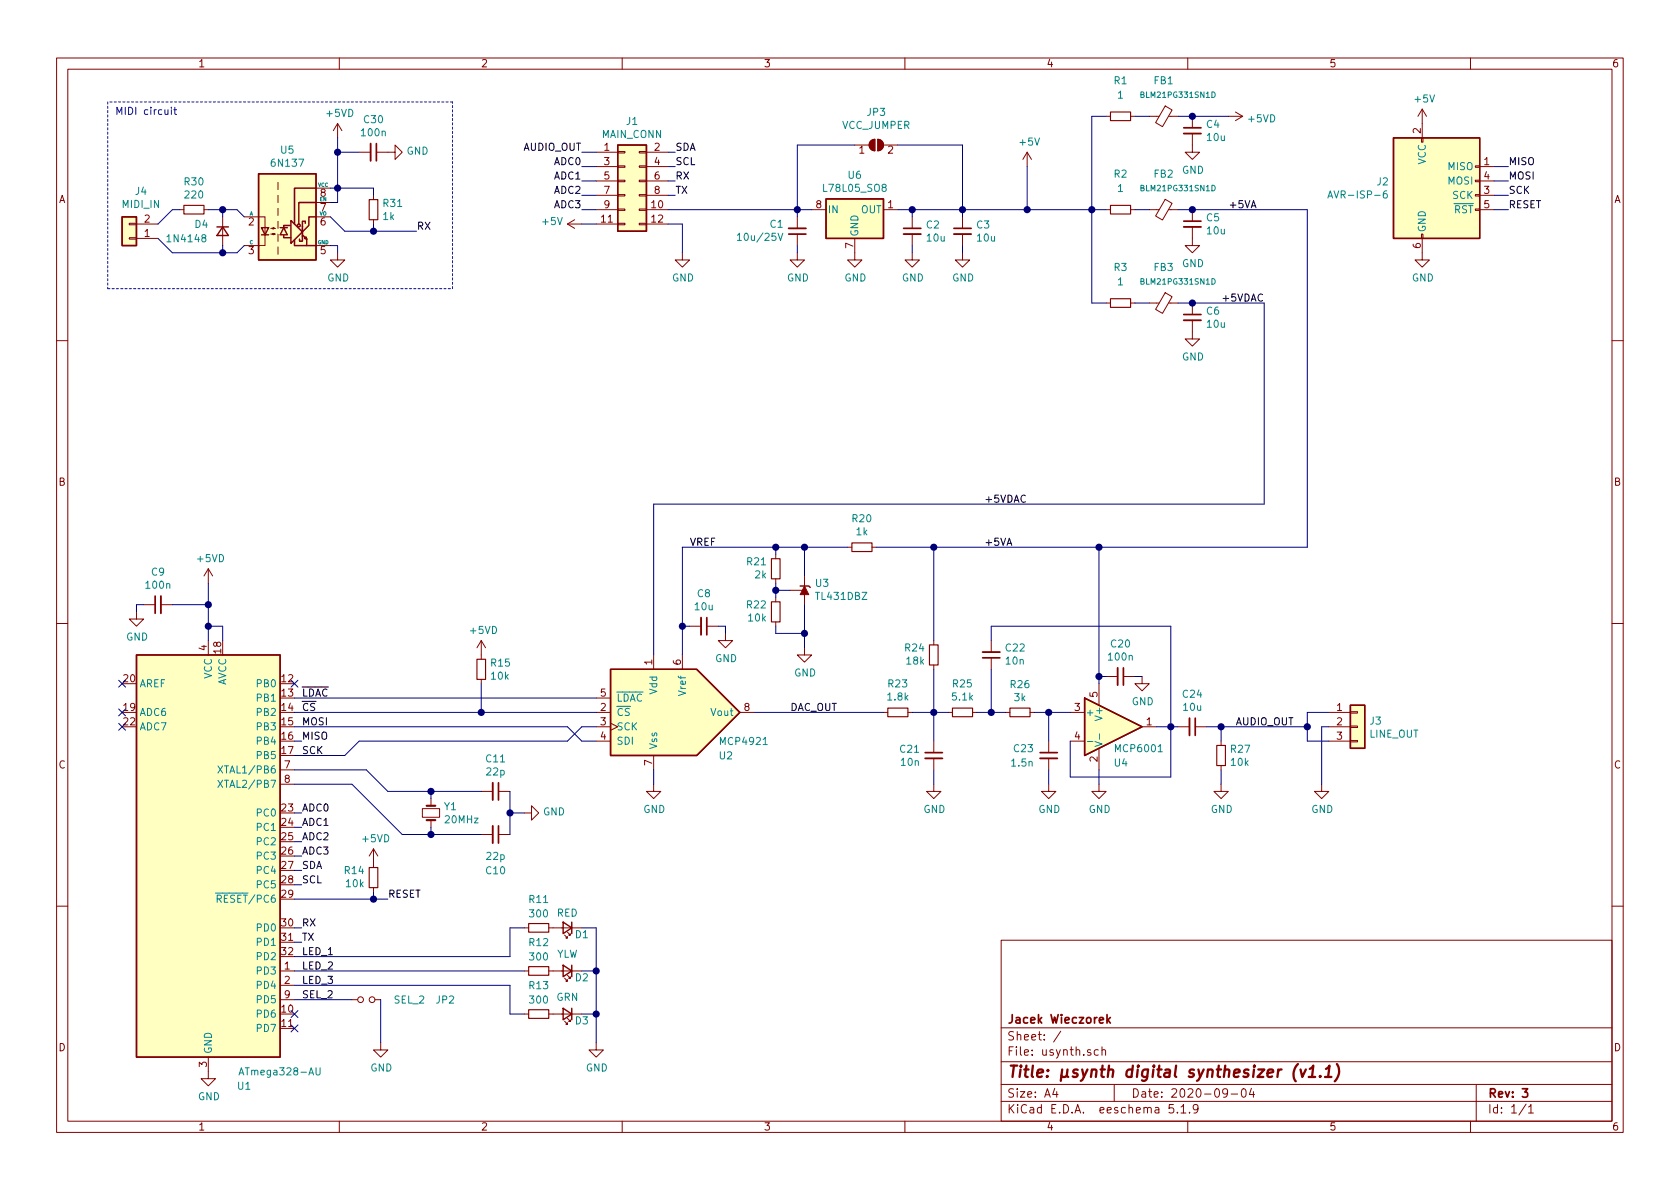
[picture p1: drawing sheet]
EESchema Schematic File Version 4
EELAYER 30 0
EELAYER END
$Descr A4 11693 8268
encoding utf-8
Sheet 1 1
Title "µsynth digital synthesizer (v1.1)"
Date "2020-09-04"
Rev "3"
Comp "Jacek Wieczorek"
Comment1 ""
Comment2 ""
Comment3 ""
Comment4 ""
$EndDescr
$Comp
L Device:Crystal_Small Y1
U 1 1
P 3000 5650
F 0 "Y1" V 2954 5738 50  0000 L CNN
F 1 "20MHz" V 3045 5738 50  0000 L CNN
F 2 "Crystal:Crystal_HC49-4H_Vertical" H 3000 5650 50  0001 C CNN
F 3 "~" H 3000 5650 50  0001 C CNN
	1    3000 5650
	0    1    1    0   
$EndComp
$Comp
L Device:C_Small C11
U 1 1
P 3450 5500
F 0 "C11" V 3221 5500 50  0000 C CNN
F 1 "22p" V 3312 5500 50  0000 C CNN
F 2 "Capacitor_SMD:C_0805_2012Metric" H 3450 5500 50  0001 C CNN
F 3 "~" H 3450 5500 50  0001 C CNN
	1    3450 5500
	0    1    1    0   
$EndComp
$Comp
L Device:C_Small C10
U 1 1
P 3450 5800
F 0 "C10" V 3700 5800 50  0000 C CNN
F 1 "22p" V 3600 5800 50  0000 C CNN
F 2 "Capacitor_SMD:C_0805_2012Metric" H 3450 5800 50  0001 C CNN
F 3 "~" H 3450 5800 50  0001 C CNN
	1    3450 5800
	0    1    1    0   
$EndComp
Wire Wire Line
	3550 5800 3550 5650
Wire Wire Line
	3350 5800 3000 5800
Wire Wire Line
	3000 5800 3000 5750
Wire Wire Line
	3350 5500 3000 5500
Wire Wire Line
	3000 5500 3000 5550
Connection ~ 3000 5500
Connection ~ 3000 5800
Wire Wire Line
	3650 5650 3550 5650
Connection ~ 3550 5650
Wire Wire Line
	3550 5650 3550 5500
Text Label 2100 5050 0    50   ~ 0
MOSI
Text Label 2100 5150 0    50   ~ 0
MISO
Wire Wire Line
	2050 5250 2400 5250
Text Label 2100 5250 0    50   ~ 0
SCK
Wire Wire Line
	2100 5150 2050 5150
Wire Wire Line
	2400 5250 2500 5150
$Comp
L Device:R_Small R15
U 1 1
P 3350 4650
F 0 "R15" H 3409 4696 50  0000 L CNN
F 1 "10k" H 3409 4605 50  0000 L CNN
F 2 "Resistor_SMD:R_0805_2012Metric" H 3350 4650 50  0001 C CNN
F 3 "~" H 3350 4650 50  0001 C CNN
	1    3350 4650
	1    0    0    -1  
$EndComp
Wire Wire Line
	3350 4750 3350 4950
Wire Wire Line
	6250 1450 6350 1450
Wire Wire Line
	6350 1450 6350 1500
Wire Wire Line
	6350 1700 6350 1750
$Comp
L power:GND #PWR0101
U 1 1
P 5950 1750
F 0 "#PWR0101" H 5950 1500 50  0001 C CNN
F 1 "GND" H 5955 1577 50  0000 C CNN
F 2 "" H 5950 1750 50  0001 C CNN
F 3 "" H 5950 1750 50  0001 C CNN
	1    5950 1750
	1    0    0    -1  
$EndComp
$Comp
L power:GND #PWR0102
U 1 1
P 6350 1750
F 0 "#PWR0102" H 6350 1500 50  0001 C CNN
F 1 "GND" H 6355 1577 50  0000 C CNN
F 2 "" H 6350 1750 50  0001 C CNN
F 3 "" H 6350 1750 50  0001 C CNN
	1    6350 1750
	1    0    0    -1  
$EndComp
$Comp
L Device:C_Small C3
U 1 1
P 6700 1600
F 0 "C3" H 6792 1646 50  0000 L CNN
F 1 "10u" H 6792 1555 50  0000 L CNN
F 2 "Capacitor_SMD:C_0805_2012Metric" H 6700 1600 50  0001 C CNN
F 3 "~" H 6700 1600 50  0001 C CNN
	1    6700 1600
	1    0    0    -1  
$EndComp
Wire Wire Line
	6700 1500 6700 1450
Wire Wire Line
	6700 1450 6350 1450
Connection ~ 6350 1450
$Comp
L power:GND #PWR0103
U 1 1
P 6700 1750
F 0 "#PWR0103" H 6700 1500 50  0001 C CNN
F 1 "GND" H 6705 1577 50  0000 C CNN
F 2 "" H 6700 1750 50  0001 C CNN
F 3 "" H 6700 1750 50  0001 C CNN
	1    6700 1750
	1    0    0    -1  
$EndComp
Wire Wire Line
	6700 1750 6700 1700
$Comp
L Device:C_Small C1
U 1 1
P 5550 1600
F 0 "C1" H 5458 1554 50  0000 R CNN
F 1 "10u/25V" H 5458 1645 50  0000 R CNN
F 2 "Capacitor_SMD:C_1206_3216Metric" H 5550 1600 50  0001 C CNN
F 3 "~" H 5550 1600 50  0001 C CNN
	1    5550 1600
	1    0    0    1   
$EndComp
$Comp
L power:GND #PWR0104
U 1 1
P 5550 1750
F 0 "#PWR0104" H 5550 1500 50  0001 C CNN
F 1 "GND" H 5555 1577 50  0000 C CNN
F 2 "" H 5550 1750 50  0001 C CNN
F 3 "" H 5550 1750 50  0001 C CNN
	1    5550 1750
	1    0    0    -1  
$EndComp
Wire Wire Line
	5550 1750 5550 1700
Wire Wire Line
	5650 1450 5550 1450
Wire Wire Line
	5550 1450 5550 1500
Connection ~ 6700 1450
$Comp
L Connector:AVR-ISP-6 J2
U 1 1
P 10000 1350
F 0 "J2" H 9671 1446 50  0000 R CNN
F 1 "AVR-ISP-6" H 9671 1355 50  0000 R CNN
F 2 "Connector_PinHeader_2.54mm:PinHeader_2x03_P2.54mm_Vertical" V 9750 1400 50  0001 C CNN
F 3 " ~" H 8725 800 50  0001 C CNN
	1    10000 1350
	1    0    0    -1  
$EndComp
$Comp
L power:GND #PWR0105
U 1 1
P 9900 1750
F 0 "#PWR0105" H 9900 1500 50  0001 C CNN
F 1 "GND" H 9905 1577 50  0000 C CNN
F 2 "" H 9900 1750 50  0001 C CNN
F 3 "" H 9900 1750 50  0001 C CNN
	1    9900 1750
	1    0    0    -1  
$EndComp
$Comp
L power:+5V #PWR0106
U 1 1
P 9900 850
F 0 "#PWR0106" H 9900 700 50  0001 C CNN
F 1 "+5V" H 9915 1023 50  0000 C CNN
F 2 "" H 9900 850 50  0001 C CNN
F 3 "" H 9900 850 50  0001 C CNN
	1    9900 850 
	1    0    0    -1  
$EndComp
Text Label 10500 1150 0    50   ~ 0
MISO
Wire Wire Line
	10500 1150 10400 1150
Text Label 10500 1250 0    50   ~ 0
MOSI
Wire Wire Line
	10500 1250 10400 1250
Text Label 10500 1350 0    50   ~ 0
SCK
Wire Wire Line
	10500 1350 10400 1350
Text Label 10500 1450 0    50   ~ 0
RESET
Wire Wire Line
	10500 1450 10400 1450
$Comp
L Device:Jumper_NO_Small JP2
U 1 1
P 2550 6950
F 0 "JP2" H 3100 6950 50  0000 C CNN
F 1 "SEL_2" H 2850 6950 50  0000 C CNN
F 2 "Connector_PinHeader_2.54mm:PinHeader_1x02_P2.54mm_Vertical" H 2550 6950 50  0001 C CNN
F 3 "~" H 2550 6950 50  0001 C CNN
	1    2550 6950
	1    0    0    -1  
$EndComp
$Comp
L power:GND #PWR0107
U 1 1
P 2650 7250
F 0 "#PWR0107" H 2650 7000 50  0001 C CNN
F 1 "GND" H 2655 7077 50  0000 C CNN
F 2 "" H 2650 7250 50  0001 C CNN
F 3 "" H 2650 7250 50  0001 C CNN
	1    2650 7250
	1    0    0    -1  
$EndComp
Wire Wire Line
	2450 6950 2050 6950
Text Label 2100 6450 0    50   ~ 0
RX
Wire Wire Line
	2100 6450 2050 6450
Text Label 2100 6550 0    50   ~ 0
TX
Wire Wire Line
	2100 6550 2050 6550
NoConn ~ 850  4950
NoConn ~ 850  5050
$Comp
L power:GND #PWR0108
U 1 1
P 4750 1750
F 0 "#PWR0108" H 4750 1500 50  0001 C CNN
F 1 "GND" H 4755 1577 50  0000 C CNN
F 2 "" H 4750 1750 50  0001 C CNN
F 3 "" H 4750 1750 50  0001 C CNN
	1    4750 1750
	1    0    0    -1  
$EndComp
Wire Wire Line
	4750 1750 4750 1550
Text Label 2100 5650 0    50   ~ 0
ADC0
Text Label 2100 5750 0    50   ~ 0
ADC1
Text Label 2100 5850 0    50   ~ 0
ADC2
Text Label 2100 5950 0    50   ~ 0
ADC3
Wire Wire Line
	2100 6050 2050 6050
Wire Wire Line
	2050 5950 2100 5950
Wire Wire Line
	2100 5850 2050 5850
Wire Wire Line
	2050 5750 2100 5750
Wire Wire Line
	2100 5650 2050 5650
Text Label 2100 6050 0    50   ~ 0
SDA
Text Label 2100 6150 0    50   ~ 0
SCL
Wire Wire Line
	2050 6150 2100 6150
Text Label 4700 1050 0    50   ~ 0
SDA
Wire Wire Line
	4700 1150 4650 1150
Text Label 4700 1150 0    50   ~ 0
SCL
Wire Wire Line
	4700 1050 4650 1050
$Comp
L power:GND #PWR0109
U 1 1
P 1450 7450
F 0 "#PWR0109" H 1450 7200 50  0001 C CNN
F 1 "GND" H 1455 7277 50  0000 C CNN
F 2 "" H 1450 7450 50  0001 C CNN
F 3 "" H 1450 7450 50  0001 C CNN
	1    1450 7450
	1    0    0    -1  
$EndComp
Text Label 4050 1050 2    50   ~ 0
AUDIO_OUT
$Comp
L Device:R_Small R12
U 1 1
P 3750 6750
F 0 "R12" V 3550 6750 50  0000 C CNN
F 1 "300" V 3650 6750 50  0000 C CNN
F 2 "Resistor_SMD:R_0805_2012Metric" H 3750 6750 50  0001 C CNN
F 3 "~" H 3750 6750 50  0001 C CNN
	1    3750 6750
	0    1    1    0   
$EndComp
$Comp
L Device:R_Small R13
U 1 1
P 3750 7050
F 0 "R13" V 3550 7050 50  0000 C CNN
F 1 "300" V 3650 7050 50  0000 C CNN
F 2 "Resistor_SMD:R_0805_2012Metric" H 3750 7050 50  0001 C CNN
F 3 "~" H 3750 7050 50  0001 C CNN
	1    3750 7050
	0    1    1    0   
$EndComp
Wire Wire Line
	1650 1750 1700 1700
Wire Wire Line
	1550 1750 1200 1750
Connection ~ 1550 1750
Wire Wire Line
	1550 1700 1550 1750
Wire Wire Line
	1550 1450 1650 1450
Wire Wire Line
	1550 1500 1550 1450
Wire Wire Line
	1100 1550 1200 1450
Wire Wire Line
	1200 1750 1100 1650
Wire Wire Line
	1650 1750 1550 1750
Wire Wire Line
	1700 1500 1650 1450
$Comp
L Connector_Generic:Conn_01x02 J4
U 1 1
P 900 1650
F 0 "J4" H 818 1325 50  0000 C CNN
F 1 "MIDI_IN" H 818 1416 50  0000 C CNN
F 2 "Connector_PinHeader_2.54mm:PinHeader_1x02_P2.54mm_Vertical" H 900 1650 50  0001 C CNN
F 3 "~" H 900 1650 50  0001 C CNN
	1    900  1650
	-1   0    0    1   
$EndComp
Connection ~ 2600 1600
Wire Wire Line
	2900 1600 2600 1600
Connection ~ 2350 1050
Wire Wire Line
	2350 1050 2350 1300
Wire Wire Line
	2350 1050 2350 950 
Wire Wire Line
	2500 1050 2350 1050
Text Label 2900 1600 0    50   ~ 0
RX
Wire Wire Line
	2600 1550 2600 1600
Wire Wire Line
	2600 1350 2600 1300
Wire Wire Line
	2400 1600 2600 1600
Wire Wire Line
	2300 1500 2400 1600
$Comp
L power:GND #PWR0110
U 1 1
P 2700 1050
F 0 "#PWR0110" H 2700 800 50  0001 C CNN
F 1 "GND" V 2705 922 50  0000 R CNN
F 2 "" H 2700 1050 50  0001 C CNN
F 3 "" H 2700 1050 50  0001 C CNN
	1    2700 1050
	0    -1   -1   0   
$EndComp
Wire Wire Line
	2600 1300 2350 1300
Connection ~ 2350 1300
Wire Wire Line
	2300 1400 2350 1400
$Comp
L Device:R_Small R31
U 1 1
P 2600 1450
F 0 "R31" H 2659 1496 50  0000 L CNN
F 1 "1k" H 2659 1405 50  0000 L CNN
F 2 "Resistor_SMD:R_0805_2012Metric" H 2600 1450 50  0001 C CNN
F 3 "~" H 2600 1450 50  0001 C CNN
	1    2600 1450
	1    0    0    -1  
$EndComp
Wire Wire Line
	2350 1300 2300 1300
Wire Wire Line
	2350 1700 2300 1700
Wire Wire Line
	2350 1750 2350 1700
$Comp
L power:GND #PWR0111
U 1 1
P 2350 1750
F 0 "#PWR0111" H 2350 1500 50  0001 C CNN
F 1 "GND" H 2355 1577 50  0000 C CNN
F 2 "" H 2350 1750 50  0001 C CNN
F 3 "" H 2350 1750 50  0001 C CNN
	1    2350 1750
	1    0    0    -1  
$EndComp
$Comp
L Device:D_Small D4
U 1 1
P 1550 1600
F 0 "D4" V 1500 1400 50  0000 L CNN
F 1 "1N4148" V 1600 1200 50  0000 L CNN
F 2 "Diode_SMD:D_SOD-323_HandSoldering" V 1550 1600 50  0001 C CNN
F 3 "~" V 1550 1600 50  0001 C CNN
	1    1550 1600
	0    1    1    0   
$EndComp
$Comp
L Isolator:6N137 U5
U 1 1
P 2000 1500
F 0 "U5" H 2000 1967 50  0000 C CNN
F 1 "6N137" H 2000 1876 50  0000 C CNN
F 2 "Package_DIP:DIP-8_W7.62mm" H 2000 1000 50  0001 C CNN
F 3 "https://docs.broadcom.com/docs/AV02-0940EN" H 1150 2050 50  0001 C CNN
	1    2000 1500
	1    0    0    -1  
$EndComp
Wire Notes Line
	750  2000 3150 2000
Wire Notes Line
	3150 2000 3150 700 
Wire Notes Line
	3150 700  750  700 
Wire Notes Line
	750  700  750  2000
Text Notes 800  800  0    50   ~ 0
MIDI circuit
$Comp
L power:GND #PWR0112
U 1 1
P 3650 5650
F 0 "#PWR0112" H 3650 5400 50  0001 C CNN
F 1 "GND" V 3655 5522 50  0000 R CNN
F 2 "" H 3650 5650 50  0001 C CNN
F 3 "" H 3650 5650 50  0001 C CNN
	1    3650 5650
	0    -1   -1   0   
$EndComp
Text Label 4700 1250 0    50   ~ 0
RX
Text Label 4700 1350 0    50   ~ 0
TX
Wire Wire Line
	4700 1350 4650 1350
Wire Wire Line
	4650 1250 4700 1250
NoConn ~ 2050 4750
Text Label 4050 1150 2    50   ~ 0
ADC0
Text Label 4050 1250 2    50   ~ 0
ADC1
Text Label 4050 1350 2    50   ~ 0
ADC2
Text Label 4050 1450 2    50   ~ 0
ADC3
Connection ~ 5550 1450
Text Label 2700 6250 0    50   ~ 0
RESET
$Comp
L Device:R_Small R14
U 1 1
P 2600 6100
F 0 "R14" H 2541 6054 50  0000 R CNN
F 1 "10k" H 2541 6145 50  0000 R CNN
F 2 "Resistor_SMD:R_0805_2012Metric" H 2600 6100 50  0001 C CNN
F 3 "~" H 2600 6100 50  0001 C CNN
	1    2600 6100
	1    0    0    1   
$EndComp
Wire Wire Line
	2600 6250 2600 6200
$Comp
L Jumper:SolderJumper_2_Open JP3
U 1 1
P 6100 1000
F 0 "JP3" H 6100 775 50  0000 C CNN
F 1 "VCC_JUMPER" H 6100 866 50  0000 C CNN
F 2 "Jumper:SolderJumper-2_P1.3mm_Open_RoundedPad1.0x1.5mm" H 6100 1000 50  0001 C CNN
F 3 "~" H 6100 1000 50  0001 C CNN
	1    6100 1000
	1    0    0    1   
$EndComp
Wire Wire Line
	5950 1000 5550 1000
Wire Wire Line
	5550 1000 5550 1450
Wire Wire Line
	6250 1000 6700 1000
Wire Wire Line
	6700 1000 6700 1450
Wire Wire Line
	4050 1450 4150 1450
$Comp
L Device:C_Small C2
U 1 1
P 6350 1600
F 0 "C2" H 6442 1646 50  0000 L CNN
F 1 "10u" H 6442 1555 50  0000 L CNN
F 2 "Capacitor_SMD:C_0805_2012Metric" H 6350 1600 50  0001 C CNN
F 3 "~" H 6350 1600 50  0001 C CNN
	1    6350 1600
	1    0    0    -1  
$EndComp
$Comp
L Regulator_Linear:L78L05_SO8 U6
U 1 1
P 5950 1450
F 0 "U6" H 5950 1692 50  0000 C CNN
F 1 "L78L05_SO8" H 5950 1601 50  0000 C CNN
F 2 "Package_SO:SOIC-8_3.9x4.9mm_P1.27mm" H 6050 1650 50  0001 C CIN
F 3 "http://www.st.com/content/ccc/resource/technical/document/datasheet/15/55/e5/aa/23/5b/43/fd/CD00000446.pdf/files/CD00000446.pdf/jcr:content/translations/en.CD00000446.pdf" H 6150 1450 50  0001 C CNN
	1    5950 1450
	1    0    0    -1  
$EndComp
$Comp
L Device:LED_Small D1
U 1 1
P 3950 6450
F 0 "D1" H 3850 6500 50  0000 C CNN
F 1 "RED" H 3950 6350 50  0000 C CNN
F 2 "LED_SMD:LED_0805_2012Metric" V 3950 6450 50  0001 C CNN
F 3 "~" V 3950 6450 50  0001 C CNN
	1    3950 6450
	-1   0    0    1   
$EndComp
$Comp
L Device:LED_Small D2
U 1 1
P 3950 6750
F 0 "D2" H 3850 6800 50  0000 C CNN
F 1 "YLW" H 3950 6636 50  0000 C CNN
F 2 "LED_SMD:LED_0805_2012Metric" V 3950 6750 50  0001 C CNN
F 3 "~" V 3950 6750 50  0001 C CNN
	1    3950 6750
	-1   0    0    1   
$EndComp
$Comp
L Device:LED_Small D3
U 1 1
P 3950 7050
F 0 "D3" H 3850 7100 50  0000 C CNN
F 1 "GRN" H 3950 6936 50  0000 C CNN
F 2 "LED_SMD:LED_0805_2012Metric" V 3950 7050 50  0001 C CNN
F 3 "~" V 3950 7050 50  0001 C CNN
	1    3950 7050
	-1   0    0    1   
$EndComp
Wire Wire Line
	4150 6750 4050 6750
Wire Wire Line
	4150 6450 4050 6450
Text Label 2100 6650 0    50   ~ 0
LED_1
Text Label 2100 6750 0    50   ~ 0
LED_2
Text Label 2100 6850 0    50   ~ 0
LED_3
NoConn ~ 850  4750
Text Label 2100 6950 0    50   ~ 0
SEL_2
Wire Wire Line
	2350 1400 2350 1300
$Comp
L Device:R_Small R30
U 1 1
P 1350 1450
F 0 "R30" V 1154 1450 50  0000 C CNN
F 1 "220" V 1245 1450 50  0000 C CNN
F 2 "Resistor_SMD:R_0805_2012Metric" H 1350 1450 50  0001 C CNN
F 3 "~" H 1350 1450 50  0001 C CNN
	1    1350 1450
	0    1    1    0   
$EndComp
Wire Wire Line
	1250 1450 1200 1450
Wire Wire Line
	1450 1450 1550 1450
Connection ~ 1550 1450
$Comp
L Device:C_Small C9
U 1 1
P 1100 4200
F 0 "C9" V 871 4200 50  0000 C CNN
F 1 "100n" V 962 4200 50  0000 C CNN
F 2 "Capacitor_SMD:C_0805_2012Metric" H 1100 4200 50  0001 C CNN
F 3 "~" H 1100 4200 50  0001 C CNN
	1    1100 4200
	0    -1   1    0   
$EndComp
$Comp
L power:GND #PWR0113
U 1 1
P 950 4250
F 0 "#PWR0113" H 950 4000 50  0001 C CNN
F 1 "GND" H 955 4077 50  0000 C CNN
F 2 "" H 950 4250 50  0001 C CNN
F 3 "" H 950 4250 50  0001 C CNN
	1    950  4250
	1    0    0    -1  
$EndComp
Wire Wire Line
	1550 4450 1550 4350
Wire Wire Line
	1550 4350 1450 4350
Connection ~ 1450 4350
Wire Wire Line
	1450 4350 1450 4450
Wire Wire Line
	1450 4050 1450 4200
Wire Wire Line
	2050 6250 2600 6250
Connection ~ 2600 6250
Wire Wire Line
	2600 6250 2700 6250
$Comp
L Connector_Generic:Conn_02x06_Odd_Even J1
U 1 1
P 4350 1250
F 0 "J1" H 4400 1667 50  0000 C CNN
F 1 "MAIN_CONN" H 4400 1576 50  0000 C CNN
F 2 "Connector_PinHeader_2.54mm:PinHeader_2x06_P2.54mm_Vertical" H 4350 1250 50  0001 C CNN
F 3 "~" H 4350 1250 50  0001 C CNN
	1    4350 1250
	1    0    0    -1  
$EndComp
Wire Wire Line
	4050 1050 4150 1050
Wire Wire Line
	4150 1350 4050 1350
Wire Wire Line
	4150 1250 4050 1250
Wire Wire Line
	4050 1150 4150 1150
Wire Wire Line
	4050 1550 4150 1550
Wire Wire Line
	4750 1550 4650 1550
$Comp
L power:+5V #PWR0114
U 1 1
P 4050 1550
F 0 "#PWR0114" H 4050 1400 50  0001 C CNN
F 1 "+5V" V 4065 1678 50  0000 L CNN
F 2 "" H 4050 1550 50  0001 C CNN
F 3 "" H 4050 1550 50  0001 C CNN
	1    4050 1550
	0    -1   -1   0   
$EndComp
Wire Wire Line
	4650 1450 5550 1450
Wire Wire Line
	2050 6750 3650 6750
Wire Wire Line
	3550 7050 3550 6850
Wire Wire Line
	3550 7050 3650 7050
Wire Wire Line
	3550 6650 3550 6450
Wire Wire Line
	3550 6450 3650 6450
Wire Wire Line
	2050 6650 3550 6650
Wire Wire Line
	2050 6850 3550 6850
Wire Wire Line
	4050 7050 4150 7050
Wire Wire Line
	4150 7050 4150 6750
Connection ~ 4150 6750
Wire Wire Line
	4150 6750 4150 6450
$Comp
L power:GND #PWR0115
U 1 1
P 4150 7250
F 0 "#PWR0115" H 4150 7000 50  0001 C CNN
F 1 "GND" H 4155 7077 50  0000 C CNN
F 2 "" H 4150 7250 50  0001 C CNN
F 3 "" H 4150 7250 50  0001 C CNN
	1    4150 7250
	1    0    0    -1  
$EndComp
Wire Wire Line
	4150 7250 4150 7050
Connection ~ 4150 7050
$Comp
L power:+5VD #PWR0116
U 1 1
P 2350 950
F 0 "#PWR0116" H 2350 800 50  0001 C CNN
F 1 "+5VD" H 2365 1123 50  0000 C CNN
F 2 "" H 2350 950 50  0001 C CNN
F 3 "" H 2350 950 50  0001 C CNN
	1    2350 950 
	1    0    0    -1  
$EndComp
$Comp
L MCU_Microchip_ATmega:ATmega328-AU U1
U 1 1
P 1450 5950
F 0 "U1" H 1700 4350 50  0000 C CNN
F 1 "ATmega328-AU" H 1950 4450 50  0000 C CNN
F 2 "Package_QFP:TQFP-32_7x7mm_P0.8mm" H 1450 5950 50  0001 C CIN
F 3 "http://ww1.microchip.com/downloads/en/DeviceDoc/ATmega328_P%20AVR%20MCU%20with%20picoPower%20Technology%20Data%20Sheet%2040001984A.pdf" H 1450 5950 50  0001 C CNN
	1    1450 5950
	1    0    0    -1  
$EndComp
$Comp
L power:+5VD #PWR0117
U 1 1
P 1450 4050
F 0 "#PWR0117" H 1450 3900 50  0001 C CNN
F 1 "+5VD" H 1465 4223 50  0000 C CNN
F 2 "" H 1450 4050 50  0001 C CNN
F 3 "" H 1450 4050 50  0001 C CNN
	1    1450 4050
	1    0    0    -1  
$EndComp
Wire Wire Line
	950  4250 950  4200
Wire Wire Line
	950  4200 1000 4200
Wire Wire Line
	1200 4200 1450 4200
Connection ~ 1450 4200
Wire Wire Line
	1450 4200 1450 4350
$Comp
L power:+5VD #PWR0118
U 1 1
P 3350 4550
F 0 "#PWR0118" H 3350 4400 50  0001 C CNN
F 1 "+5VD" H 3365 4723 50  0000 C CNN
F 2 "" H 3350 4550 50  0001 C CNN
F 3 "" H 3350 4550 50  0001 C CNN
	1    3350 4550
	1    0    0    -1  
$EndComp
$Comp
L Device:Ferrite_Bead_Small FB3
U 1 1
P 8100 2100
F 0 "FB3" V 7850 2100 50  0000 C CNN
F 1 "BLM21PG331SN1D" V 7950 2200 39  0000 C CNN
F 2 "Inductor_SMD:L_0805_2012Metric" V 8030 2100 50  0001 C CNN
F 3 "~" H 8100 2100 50  0001 C CNN
	1    8100 2100
	0    1    1    0   
$EndComp
$Comp
L Device:R_Small R3
U 1 1
P 7800 2100
F 0 "R3" V 7550 2100 50  0000 C CNN
F 1 "1" V 7650 2100 50  0000 C CNN
F 2 "Resistor_SMD:R_0805_2012Metric" H 7800 2100 50  0001 C CNN
F 3 "~" H 7800 2100 50  0001 C CNN
	1    7800 2100
	0    1    1    0   
$EndComp
Wire Wire Line
	7900 2100 8000 2100
$Comp
L Device:C_Small C6
U 1 1
P 8300 2200
F 0 "C6" H 8392 2246 50  0000 L CNN
F 1 "10u" H 8392 2155 50  0000 L CNN
F 2 "Capacitor_SMD:C_0805_2012Metric" H 8300 2200 50  0001 C CNN
F 3 "~" H 8300 2200 50  0001 C CNN
	1    8300 2200
	1    0    0    -1  
$EndComp
$Comp
L power:GND #PWR0119
U 1 1
P 8300 2300
F 0 "#PWR0119" H 8300 2050 50  0001 C CNN
F 1 "GND" H 8305 2127 50  0000 C CNN
F 2 "" H 8300 2300 50  0001 C CNN
F 3 "" H 8300 2300 50  0001 C CNN
	1    8300 2300
	1    0    0    -1  
$EndComp
Text Label 8550 1450 0    50   ~ 0
+5VA
$Comp
L power:+5VD #PWR0120
U 1 1
P 2600 6000
F 0 "#PWR0120" H 2600 5850 50  0001 C CNN
F 1 "+5VD" H 2615 6173 50  0000 C CNN
F 2 "" H 2600 6000 50  0001 C CNN
F 3 "" H 2600 6000 50  0001 C CNN
	1    2600 6000
	1    0    0    -1  
$EndComp
Wire Wire Line
	8200 2100 8300 2100
$Comp
L Device:Ferrite_Bead_Small FB2
U 1 1
P 8100 1450
F 0 "FB2" V 7850 1450 50  0000 C CNN
F 1 "BLM21PG331SN1D" V 7950 1550 39  0000 C CNN
F 2 "Inductor_SMD:L_0805_2012Metric" V 8030 1450 50  0001 C CNN
F 3 "~" H 8100 1450 50  0001 C CNN
	1    8100 1450
	0    1    1    0   
$EndComp
$Comp
L Device:R_Small R2
U 1 1
P 7800 1450
F 0 "R2" V 7550 1450 50  0000 C CNN
F 1 "1" V 7650 1450 50  0000 C CNN
F 2 "Resistor_SMD:R_0805_2012Metric" H 7800 1450 50  0001 C CNN
F 3 "~" H 7800 1450 50  0001 C CNN
	1    7800 1450
	0    1    1    0   
$EndComp
Wire Wire Line
	7900 1450 8000 1450
$Comp
L Device:C_Small C5
U 1 1
P 8300 1550
F 0 "C5" H 8392 1596 50  0000 L CNN
F 1 "10u" H 8392 1505 50  0000 L CNN
F 2 "Capacitor_SMD:C_0805_2012Metric" H 8300 1550 50  0001 C CNN
F 3 "~" H 8300 1550 50  0001 C CNN
	1    8300 1550
	1    0    0    -1  
$EndComp
$Comp
L power:GND #PWR0121
U 1 1
P 8300 1650
F 0 "#PWR0121" H 8300 1400 50  0001 C CNN
F 1 "GND" H 8305 1477 50  0000 C CNN
F 2 "" H 8300 1650 50  0001 C CNN
F 3 "" H 8300 1650 50  0001 C CNN
	1    8300 1650
	1    0    0    -1  
$EndComp
Wire Wire Line
	8200 1450 8300 1450
Connection ~ 8300 1450
$Comp
L Device:Ferrite_Bead_Small FB1
U 1 1
P 8100 800
F 0 "FB1" V 7850 800 50  0000 C CNN
F 1 "BLM21PG331SN1D" V 7950 900 39  0000 C CNN
F 2 "Inductor_SMD:L_0805_2012Metric" V 8030 800 50  0001 C CNN
F 3 "~" H 8100 800 50  0001 C CNN
	1    8100 800 
	0    1    1    0   
$EndComp
$Comp
L Device:R_Small R1
U 1 1
P 7800 800
F 0 "R1" V 7550 800 50  0000 C CNN
F 1 "1" V 7650 800 50  0000 C CNN
F 2 "Resistor_SMD:R_0805_2012Metric" H 7800 800 50  0001 C CNN
F 3 "~" H 7800 800 50  0001 C CNN
	1    7800 800 
	0    1    1    0   
$EndComp
Wire Wire Line
	7900 800  8000 800 
$Comp
L Device:C_Small C4
U 1 1
P 8300 900
F 0 "C4" H 8392 946 50  0000 L CNN
F 1 "10u" H 8392 855 50  0000 L CNN
F 2 "Capacitor_SMD:C_0805_2012Metric" H 8300 900 50  0001 C CNN
F 3 "~" H 8300 900 50  0001 C CNN
	1    8300 900 
	1    0    0    -1  
$EndComp
$Comp
L power:GND #PWR0122
U 1 1
P 8300 1000
F 0 "#PWR0122" H 8300 750 50  0001 C CNN
F 1 "GND" H 8305 827 50  0000 C CNN
F 2 "" H 8300 1000 50  0001 C CNN
F 3 "" H 8300 1000 50  0001 C CNN
	1    8300 1000
	1    0    0    -1  
$EndComp
Wire Wire Line
	8200 800  8300 800 
Connection ~ 8300 800 
Wire Wire Line
	8300 800  8550 800 
Wire Wire Line
	7700 800  7600 800 
Wire Wire Line
	7600 800  7600 1450
Wire Wire Line
	7600 2100 7700 2100
Wire Wire Line
	7600 1450 7700 1450
Connection ~ 7600 1450
Wire Wire Line
	7600 1450 7600 2100
Wire Wire Line
	6700 1450 7150 1450
Text Label 8500 2100 0    50   ~ 0
+5VDAC
$Comp
L power:+5VD #PWR0123
U 1 1
P 8550 800
F 0 "#PWR0123" H 8550 650 50  0001 C CNN
F 1 "+5VD" V 8565 928 50  0000 L CNN
F 2 "" H 8550 800 50  0001 C CNN
F 3 "" H 8550 800 50  0001 C CNN
	1    8550 800 
	0    1    1    0   
$EndComp
$Comp
L power:+5V #PWR0124
U 1 1
P 7150 1150
F 0 "#PWR0124" H 7150 1000 50  0001 C CNN
F 1 "+5V" H 7165 1323 50  0000 C CNN
F 2 "" H 7150 1150 50  0001 C CNN
F 3 "" H 7150 1150 50  0001 C CNN
	1    7150 1150
	1    0    0    -1  
$EndComp
Wire Wire Line
	7150 1150 7150 1450
Connection ~ 7150 1450
Wire Wire Line
	7150 1450 7600 1450
Connection ~ 3350 4950
Wire Wire Line
	4750 4350 4750 3800
Connection ~ 4750 4350
Wire Wire Line
	4750 4550 4750 4350
Wire Wire Line
	5050 4350 5000 4350
Wire Wire Line
	5050 4400 5050 4350
Wire Wire Line
	5600 3800 5900 3800
Wire Wire Line
	7650 4700 7650 4750
Connection ~ 7650 4700
Wire Wire Line
	7700 4700 7650 4700
Wire Wire Line
	7900 4700 7950 4700
Wire Wire Line
	6500 4450 6500 3800
Wire Wire Line
	5250 4950 6150 4950
Wire Wire Line
	5600 4200 5600 4400
Connection ~ 5600 4400
Wire Wire Line
	5400 4400 5400 4350
Wire Wire Line
	5600 4400 5400 4400
Wire Wire Line
	5400 3800 5600 3800
Wire Wire Line
	5400 3850 5400 3800
Wire Wire Line
	5600 3800 5600 4000
Connection ~ 5600 3800
Connection ~ 6500 4950
Wire Wire Line
	6500 4650 6500 4950
Wire Wire Line
	6350 4950 6500 4950
Wire Wire Line
	8500 5050 9100 5050
$Comp
L Device:R_Small R24
U 1 1
P 6500 4550
F 0 "R24" H 6442 4504 50  0000 R CNN
F 1 "18k" H 6442 4595 50  0000 R CNN
F 2 "Resistor_SMD:R_0805_2012Metric" H 6500 4550 50  0001 C CNN
F 3 "~" H 6500 4550 50  0001 C CNN
	1    6500 4550
	1    0    0    1   
$EndComp
$Comp
L Device:R_Small R23
U 1 1
P 6250 4950
F 0 "R23" V 6446 4950 50  0000 C CNN
F 1 "1.8k" V 6355 4950 50  0000 C CNN
F 2 "Resistor_SMD:R_0805_2012Metric" H 6250 4950 50  0001 C CNN
F 3 "~" H 6250 4950 50  0001 C CNN
	1    6250 4950
	0    -1   -1   0   
$EndComp
$Comp
L power:GND #PWR0125
U 1 1
P 7950 4700
F 0 "#PWR0125" H 7950 4450 50  0001 C CNN
F 1 "GND" H 7955 4527 50  0000 C CNN
F 2 "" H 7950 4700 50  0001 C CNN
F 3 "" H 7950 4700 50  0001 C CNN
	1    7950 4700
	1    0    0    -1  
$EndComp
Wire Wire Line
	4800 4350 4750 4350
$Comp
L power:GND #PWR0126
U 1 1
P 5050 4400
F 0 "#PWR0126" H 5050 4150 50  0001 C CNN
F 1 "GND" H 5055 4227 50  0000 C CNN
F 2 "" H 5050 4400 50  0001 C CNN
F 3 "" H 5050 4400 50  0001 C CNN
	1    5050 4400
	1    0    0    -1  
$EndComp
$Comp
L Device:C_Small C8
U 1 1
P 4900 4350
F 0 "C8" V 4671 4350 50  0000 C CNN
F 1 "10u" V 4762 4350 50  0000 C CNN
F 2 "Capacitor_SMD:C_0805_2012Metric" H 4900 4350 50  0001 C CNN
F 3 "~" H 4900 4350 50  0001 C CNN
	1    4900 4350
	0    1    1    0   
$EndComp
Wire Wire Line
	7450 5400 8150 5400
Wire Wire Line
	7450 5150 7450 5400
$Comp
L Device:C_Small C23
U 1 1
P 7300 5250
F 0 "C23" H 7400 5300 50  0000 L CNN
F 1 "1.5n" H 7400 5200 50  0000 L CNN
F 2 "Capacitor_SMD:C_0805_2012Metric" H 7300 5250 50  0001 C CNN
F 3 "~" H 7300 5250 50  0001 C CNN
	1    7300 5250
	-1   0    0    -1  
$EndComp
Wire Wire Line
	5600 4500 5600 4400
$Comp
L Device:R_Small R21
U 1 1
P 5400 3950
F 0 "R21" H 5342 3904 50  0000 R CNN
F 1 "2k" H 5342 3995 50  0000 R CNN
F 2 "Resistor_SMD:R_0805_2012Metric" H 5400 3950 50  0001 C CNN
F 3 "~" H 5400 3950 50  0001 C CNN
	1    5400 3950
	1    0    0    1   
$EndComp
Wire Wire Line
	5400 4100 5400 4050
$Comp
L Device:R_Small R22
U 1 1
P 5400 4250
F 0 "R22" H 5341 4204 50  0000 R CNN
F 1 "10k" H 5341 4295 50  0000 R CNN
F 2 "Resistor_SMD:R_0805_2012Metric" H 5400 4250 50  0001 C CNN
F 3 "~" H 5400 4250 50  0001 C CNN
	1    5400 4250
	1    0    0    1   
$EndComp
Wire Wire Line
	5400 4150 5400 4100
Wire Wire Line
	5400 4100 5500 4100
Connection ~ 5400 4100
$Comp
L Reference_Voltage:TL431DBZ U3
U 1 1
P 5600 4100
F 0 "U3" V 5646 4030 50  0000 R CNN
F 1 "TL431DBZ" V 5555 4030 50  0000 R CNN
F 2 "Package_TO_SOT_SMD:SOT-23" H 5600 3950 50  0001 C CIN
F 3 "http://www.ti.com/lit/ds/symlink/tl431.pdf" H 5600 4100 50  0001 C CIN
	1    5600 4100
	0    -1   -1   0   
$EndComp
$Comp
L power:GND #PWR0127
U 1 1
P 5600 4500
F 0 "#PWR0127" H 5600 4250 50  0001 C CNN
F 1 "GND" H 5605 4327 50  0000 C CNN
F 2 "" H 5600 4500 50  0001 C CNN
F 3 "" H 5600 4500 50  0001 C CNN
	1    5600 4500
	1    0    0    -1  
$EndComp
Wire Wire Line
	4550 5450 4550 5350
Wire Wire Line
	6500 5450 6500 5350
$Comp
L power:GND #PWR0128
U 1 1
P 6500 5450
F 0 "#PWR0128" H 6500 5200 50  0001 C CNN
F 1 "GND" H 6505 5277 50  0000 C CNN
F 2 "" H 6500 5450 50  0001 C CNN
F 3 "" H 6500 5450 50  0001 C CNN
	1    6500 5450
	1    0    0    -1  
$EndComp
Wire Wire Line
	6500 4950 6600 4950
Wire Wire Line
	6500 5150 6500 4950
$Comp
L Device:C_Small C21
U 1 1
P 6500 5250
F 0 "C21" H 6592 5296 50  0000 L CNN
F 1 "10n" H 6592 5205 50  0000 L CNN
F 2 "Capacitor_SMD:C_0805_2012Metric" H 6500 5250 50  0001 C CNN
F 3 "~" H 6500 5250 50  0001 C CNN
	1    6500 5250
	-1   0    0    -1  
$EndComp
Wire Wire Line
	8500 5350 8500 5450
Wire Wire Line
	8500 5050 8500 5150
$Comp
L Device:C_Small C24
U 1 1
P 8300 5050
F 0 "C24" V 8071 5050 50  0000 C CNN
F 1 "10u" V 8162 5050 50  0000 C CNN
F 2 "Capacitor_SMD:C_0805_2012Metric" H 8300 5050 50  0001 C CNN
F 3 "~" H 8300 5050 50  0001 C CNN
	1    8300 5050
	0    1    1    0   
$EndComp
Connection ~ 8500 5050
Wire Wire Line
	8400 5050 8500 5050
Connection ~ 9100 5050
Wire Wire Line
	9250 5150 9100 5150
Wire Wire Line
	9100 5150 9100 5050
$Comp
L power:GND #PWR0129
U 1 1
P 9200 5450
F 0 "#PWR0129" H 9200 5200 50  0001 C CNN
F 1 "GND" H 9205 5277 50  0000 C CNN
F 2 "" H 9200 5450 50  0001 C CNN
F 3 "" H 9200 5450 50  0001 C CNN
	1    9200 5450
	1    0    0    -1  
$EndComp
Wire Wire Line
	9200 5050 9200 5450
Wire Wire Line
	9250 5050 9200 5050
Wire Wire Line
	9100 4950 9100 5050
Wire Wire Line
	9250 4950 9100 4950
$Comp
L Connector_Generic:Conn_01x03 J3
U 1 1
P 9450 5050
F 0 "J3" H 9530 5092 50  0000 L CNN
F 1 "LINE_OUT" H 9530 5001 50  0000 L CNN
F 2 "Connector_PinHeader_2.54mm:PinHeader_1x03_P2.54mm_Vertical" H 9450 5050 50  0001 C CNN
F 3 "~" H 9450 5050 50  0001 C CNN
	1    9450 5050
	1    0    0    -1  
$EndComp
$Comp
L Device:R_Small R27
U 1 1
P 8500 5250
F 0 "R27" H 8559 5296 50  0000 L CNN
F 1 "10k" H 8559 5205 50  0000 L CNN
F 2 "Resistor_SMD:R_0805_2012Metric" H 8500 5250 50  0001 C CNN
F 3 "~" H 8500 5250 50  0001 C CNN
	1    8500 5250
	1    0    0    -1  
$EndComp
$Comp
L power:GND #PWR0130
U 1 1
P 8500 5450
F 0 "#PWR0130" H 8500 5200 50  0001 C CNN
F 1 "GND" H 8505 5277 50  0000 C CNN
F 2 "" H 8500 5450 50  0001 C CNN
F 3 "" H 8500 5450 50  0001 C CNN
	1    8500 5450
	1    0    0    -1  
$EndComp
Text Label 8600 5050 0    50   ~ 0
AUDIO_OUT
Wire Wire Line
	8200 5050 8150 5050
$Comp
L Device:R_Small R26
U 1 1
P 7100 4950
F 0 "R26" V 6904 4950 50  0000 C CNN
F 1 "3k" V 6995 4950 50  0000 C CNN
F 2 "Resistor_SMD:R_0805_2012Metric" H 7100 4950 50  0001 C CNN
F 3 "~" H 7100 4950 50  0001 C CNN
	1    7100 4950
	0    1    1    0   
$EndComp
Wire Wire Line
	8150 5400 8150 5050
Connection ~ 8150 5050
Wire Wire Line
	8150 5050 8050 5050
$Comp
L power:GND #PWR0131
U 1 1
P 7650 5450
F 0 "#PWR0131" H 7650 5200 50  0001 C CNN
F 1 "GND" H 7655 5277 50  0000 C CNN
F 2 "" H 7650 5450 50  0001 C CNN
F 3 "" H 7650 5450 50  0001 C CNN
	1    7650 5450
	1    0    0    -1  
$EndComp
Wire Wire Line
	7650 5450 7650 5350
$Comp
L power:GND #PWR0132
U 1 1
P 7300 5450
F 0 "#PWR0132" H 7300 5200 50  0001 C CNN
F 1 "GND" H 7305 5277 50  0000 C CNN
F 2 "" H 7300 5450 50  0001 C CNN
F 3 "" H 7300 5450 50  0001 C CNN
	1    7300 5450
	1    0    0    -1  
$EndComp
Wire Wire Line
	7300 5450 7300 5350
Wire Wire Line
	7300 5150 7300 4950
$Comp
L Device:C_Small C22
U 1 1
P 6900 4550
F 0 "C22" H 6808 4504 50  0000 R CNN
F 1 "10n" H 6808 4595 50  0000 R CNN
F 2 "Capacitor_SMD:C_0805_2012Metric" H 6900 4550 50  0001 C CNN
F 3 "~" H 6900 4550 50  0001 C CNN
	1    6900 4550
	-1   0    0    1   
$EndComp
Wire Wire Line
	8150 4350 8150 5050
$Comp
L Device:C_Small C20
U 1 1
P 7800 4700
F 0 "C20" V 7571 4700 50  0000 C CNN
F 1 "100n" V 7662 4700 50  0000 C CNN
F 2 "Capacitor_SMD:C_0805_2012Metric" H 7800 4700 50  0001 C CNN
F 3 "~" H 7800 4700 50  0001 C CNN
	1    7800 4700
	0    1    1    0   
$EndComp
$Comp
L Amplifier_Operational:MCP6001-OT U4
U 1 1
P 7750 5050
F 0 "U4" H 7750 4800 50  0000 L CNN
F 1 "MCP6001" H 7750 4900 50  0000 L CNN
F 2 "Package_TO_SOT_SMD:SOT-23-5" H 7650 4850 50  0001 L CNN
F 3 "http://ww1.microchip.com/downloads/en/DeviceDoc/21733j.pdf" H 7750 5250 50  0001 C CNN
	1    7750 5050
	1    0    0    -1  
$EndComp
$Comp
L power:GND #PWR0134
U 1 1
P 4550 5450
F 0 "#PWR0134" H 4550 5200 50  0001 C CNN
F 1 "GND" H 4555 5277 50  0000 C CNN
F 2 "" H 4550 5450 50  0001 C CNN
F 3 "" H 4550 5450 50  0001 C CNN
	1    4550 5450
	1    0    0    -1  
$EndComp
Wire Wire Line
	4150 4950 3350 4950
Wire Wire Line
	4050 5150 3950 5050
Wire Wire Line
	4150 5150 4050 5150
Wire Wire Line
	4050 5050 4150 5050
Wire Wire Line
	3950 5150 4050 5050
$Comp
L Analog_DAC:MCP4921 U2
U 1 1
P 4550 4950
F 0 "U2" H 5000 4650 50  0000 L CNN
F 1 "MCP4921" H 5000 4750 50  0000 L CNN
F 2 "Package_SO:SOIC-8_3.9x4.9mm_P1.27mm" H 5550 4850 50  0001 C CNN
F 3 "http://ww1.microchip.com/downloads/en/DeviceDoc/22248a.pdf" H 5550 4850 50  0001 C CNN
	1    4550 4950
	1    0    0    -1  
$EndComp
Wire Wire Line
	2500 5150 3950 5150
Wire Wire Line
	2050 5050 3950 5050
Wire Wire Line
	2050 4950 3350 4950
Wire Wire Line
	2050 4850 4150 4850
Wire Wire Line
	2050 5450 2450 5450
Wire Wire Line
	2450 5450 2800 5800
Wire Wire Line
	2800 5800 3000 5800
Wire Wire Line
	2050 5350 2550 5350
Wire Wire Line
	2700 5500 3000 5500
Wire Wire Line
	2700 5500 2550 5350
$Comp
L Device:R_Small R25
U 1 1
P 6700 4950
F 0 "R25" V 6896 4950 50  0000 C CNN
F 1 "5.1k" V 6805 4950 50  0000 C CNN
F 2 "Resistor_SMD:R_0805_2012Metric" H 6700 4950 50  0001 C CNN
F 3 "~" H 6700 4950 50  0001 C CNN
	1    6700 4950
	0    -1   -1   0   
$EndComp
Connection ~ 7300 4950
Wire Wire Line
	7300 4950 7450 4950
Wire Wire Line
	7200 4950 7300 4950
$Comp
L Device:R_Small R20
U 1 1
P 6000 3800
F 0 "R20" V 6196 3800 50  0000 C CNN
F 1 "1k" V 6105 3800 50  0000 C CNN
F 2 "Resistor_SMD:R_0805_2012Metric" H 6000 3800 50  0001 C CNN
F 3 "~" H 6000 3800 50  0001 C CNN
	1    6000 3800
	0    -1   -1   0   
$EndComp
Wire Wire Line
	5400 3800 4750 3800
Connection ~ 5400 3800
Wire Wire Line
	6100 3800 6500 3800
Connection ~ 6500 3800
Wire Wire Line
	6500 3800 7650 3800
Connection ~ 7650 3800
Wire Wire Line
	7650 3800 7650 4700
Wire Wire Line
	7650 3800 9100 3800
Text Label 4800 3800 0    50   ~ 0
VREF
Wire Wire Line
	6800 4950 6900 4950
Wire Wire Line
	6900 4450 6900 4350
Wire Wire Line
	6900 4350 8150 4350
Wire Wire Line
	6900 4650 6900 4950
Connection ~ 6900 4950
Wire Wire Line
	6900 4950 7000 4950
Wire Wire Line
	8300 1450 9100 1450
Wire Wire Line
	9100 1450 9100 3800
Connection ~ 8300 2100
Wire Wire Line
	8800 2100 8800 3500
Wire Wire Line
	4550 3500 8800 3500
Wire Wire Line
	8300 2100 8800 2100
Text Label 6850 3500 0    50   ~ 0
+5VDAC
Text Label 6850 3800 0    50   ~ 0
+5VA
$Comp
L Device:R_Small R11
U 1 1
P 3750 6450
F 0 "R11" V 3550 6450 50  0000 C CNN
F 1 "300" V 3650 6450 50  0000 C CNN
F 2 "Resistor_SMD:R_0805_2012Metric" H 3750 6450 50  0001 C CNN
F 3 "~" H 3750 6450 50  0001 C CNN
	1    3750 6450
	0    1    1    0   
$EndComp
$Comp
L Device:C_Small C30
U 1 1
P 2600 1050
F 0 "C30" V 2371 1050 50  0000 C CNN
F 1 "100n" V 2462 1050 50  0000 C CNN
F 2 "Capacitor_SMD:C_0805_2012Metric" H 2600 1050 50  0001 C CNN
F 3 "~" H 2600 1050 50  0001 C CNN
	1    2600 1050
	0    1    1    0   
$EndComp
Text Label 2100 4850 0    50   ~ 0
~LDAC
Text Label 2100 4950 0    50   ~ 0
~CS
Wire Wire Line
	4550 3500 4550 4550
Text Label 5500 4950 0    50   ~ 0
DAC_OUT
Wire Wire Line
	2650 6950 2650 7250
NoConn ~ 2050 7050
NoConn ~ 2050 7150
$EndSCHEMATC
